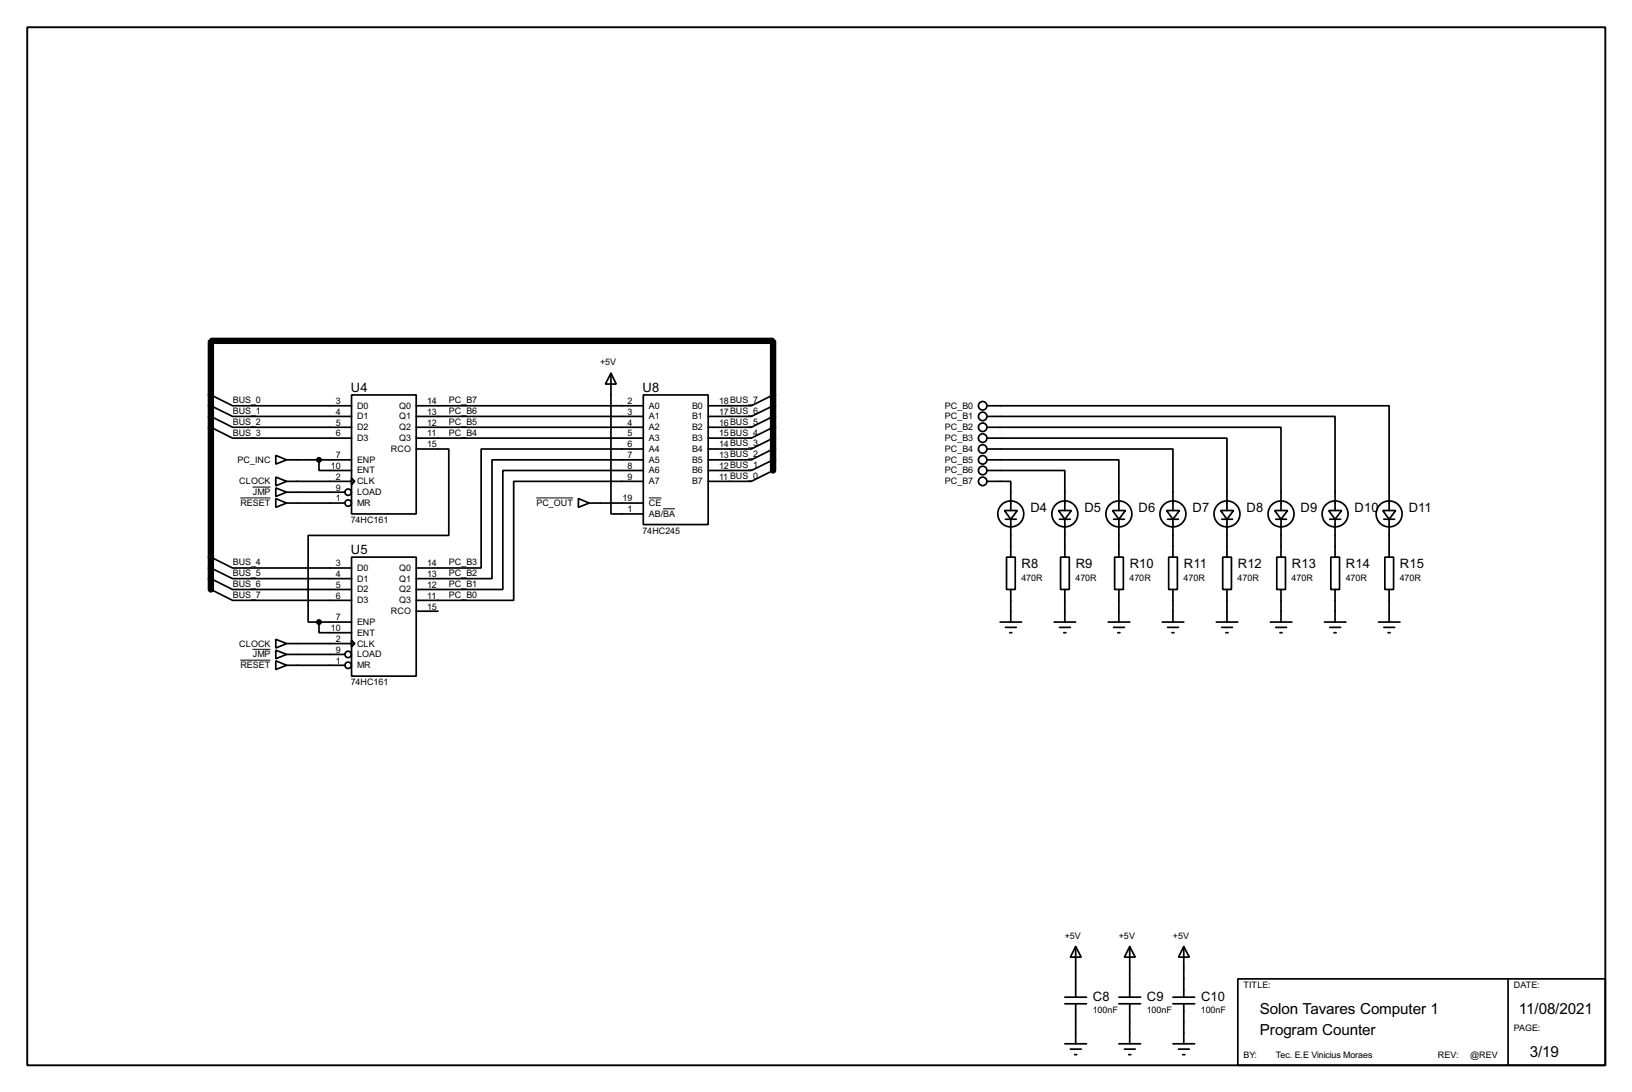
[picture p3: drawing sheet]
<svg xmlns="http://www.w3.org/2000/svg" width="383mm" height="256mm" viewBox="0 0 383 256" stroke-linecap="round" stroke-linejoin="round" font-family="sans-serif">
<path d="M6.4 6.4h370.8v243.8h-370.8z" fill="none" stroke="#000" stroke-width=".45"/>
<g fill="none" stroke="#000" stroke-width=".4">
<path d="M49.6 97.8l5.1 2.6h27.9M49.6 95.3l5.1 2.5h27.9M49.6 92.8l5.1 2.5h27.9M82.6 92.8h15.2v27.9h-15.2zM97.8 95.3h53.4M97.8 97.8h53.4M143.6 87.7l1.2 2.5h-2.5zM143.6 87.7v33h7.6M151.2 92.8h15.2v30.4h-15.2zM181.7 97.8l-5.1 2.6h-10.2M181.7 95.3l-5.1 2.5h-10.2M181.7 92.8l-5.1 2.5h-10.2"/>
<path d="M232 95.3h94.4v24.6M232 97.8h81.7v22.1M49.6 100.4l5.1 2.5h27.9M64.8 112.1l2.6 1-2.6 1zM64.8 114.6l2.6 1-2.6 1zM64.8 117.1l2.6 1.1-2.6 1zM64.8 107l2.6 1-2.6 1zM67.4 113.1h15.2M67.4 115.6h13.7M67.4 118.2h13.7M67.4 108h15.2M75 108v2.5h7.6"/>
<path d="M82.6 112.3l.8 .8-.8 .7zM97.8 105.5h7.7v20.3h-33.1v20.3h2.6M97.8 100.4h53.4M97.8 102.9h53.4M135.9 117.1l2.6 1.1-2.6 1zM138.5 118.2h12.7M151.2 105.5h-38.1v27.9h-15.3M151.2 108h-35.6v27.9h-17.8M151.2 110.5h-33v28h-20.4M151.2 113.1h-30.5v27.9h-22.9M181.7 110.5l-5.1 2.6h-10.2M181.7 108l-5.1 2.5h-10.2"/>
<path d="M181.7 105.5l-5.1 2.5h-10.2M181.7 102.9l-5.1 2.6h-10.2M181.7 100.4l-5.1 2.5h-10.2M232 100.4h69v19.5M232 102.9h56.3v17M232 105.5h43.6v14.4M232 110.5h18.2v9.4M232 108h30.9v11.9M232 113.1h5.5v6.8M236 119.9h3.1l-1.6 2.1zM248.7 119.9h3.1l-1.6 2.1zM261.4 119.9h3.1l-1.6 2.1z"/>
<path d="M274.1 119.9h3.1l-1.6 2.1zM286.8 119.9h3.1l-1.6 2.1zM299.5 119.9h3.1l-1.6 2.1zM312.2 119.9h3.1l-1.6 2.1zM324.9 119.9h3.1l-1.6 2.1zM49.6 138.5l5.1 2.5h27.9M49.6 135.9l5.1 2.6h27.9M49.6 133.4l5.1 2.5h27.9M49.6 130.9l5.1 2.5h27.9M82.6 130.9h15.2v27.9h-15.2zM236.3 122h2.5M236.5 130.9h2.1v7.6h-2.1z"/>
<path d="M237.5 122v8.9M237.5 138.5v7.6M249 122h2.5M249.2 130.9h2.1v7.6h-2.1zM250.2 122v8.9M250.2 138.5v7.6M261.7 122h2.5M261.9 130.9h2.1v7.6h-2.1zM262.9 122v8.9M262.9 138.5v7.6M274.4 122h2.5M274.6 130.9h2.1v7.6h-2.1z"/>
<path d="M275.6 122v8.9M275.6 138.5v7.6M287.1 122h2.5M287.3 130.9h2.1v7.6h-2.1zM288.3 122v8.9M288.3 138.5v7.6M299.8 122h2.5M300 130.9h2.1v7.6h-2.1zM301 122v8.9M301 138.5v7.6M312.5 122h2.5M312.7 130.9h2.1v7.6h-2.1z"/>
<path d="M313.7 122v8.9M313.7 138.5v7.6M325.2 122h2.5M325.4 130.9h2.1v7.6h-2.1zM326.4 122v8.9M326.4 138.5v7.6M64.8 150.2l2.6 1-2.6 1zM64.8 152.7l2.6 1-2.6 1zM64.8 155.2l2.6 1.1-2.6 1zM67.4 151.2h15.2M67.4 153.7h13.7M67.4 156.3h13.7"/>
<path d="M75 146.1v2.5h7.6M75 146.1h7.6M82.6 150.4l.8 .8-.8 .7zM97.8 143.6h5.1M235 146.1h5.1M236.3 147.4h2.5M237.3 148.6h.5M247.7 146.1h5.1M249 147.4h2.5M250 148.6h.5M260.4 146.1h5.1M261.7 147.4h2.5"/>
<path d="M262.7 148.6h.5M273.1 146.1h5.1M274.4 147.4h2.5M275.4 148.6h.5M285.8 146.1h5.1M287.1 147.4h2.5M288.1 148.6h.5M298.5 146.1h5.1M299.8 147.4h2.5M300.8 148.6h.5M311.2 146.1h5.1M312.5 147.4h2.5"/>
<path d="M313.5 148.6h.5M323.9 146.1h5.1M325.2 147.4h2.5M326.2 148.6h.5M250.2 235.8h5.1M250.2 234.2h5.1M252.8 222.3l1.3 2.5h-2.6zM252.8 222.3v11.9M252.8 235.8v9.4M262.9 235.8h5.1M262.9 234.2h5.1M265.5 222.3l1.3 2.5h-2.6z"/>
<path d="M265.5 222.3v11.9M265.5 235.8v9.4M275.6 235.8h5.1M275.6 234.2h5.1M278.2 222.3l1.3 2.5h-2.6zM278.2 222.3v11.9M278.2 235.8v9.4M290.9 229.9h86.3v20.3h-86.3zM354.4 229.9v20.3M250.2 245.2h5.1M251.5 246.4h2.6M252.5 247.7h.5"/>
<path d="M262.9 245.2h5.1M264.2 246.4h2.6M265.2 247.7h.5M275.6 245.2h5.1M276.9 246.4h2.6M277.9 247.7h.5"/>
<circle cx="230.9" cy="95.3" r="1"/>
<circle cx="230.9" cy="97.8" r="1"/>
<circle cx="81.8" cy="118.2" r=".75"/>
<circle cx="81.8" cy="115.6" r=".75"/>
<circle cx="230.9" cy="102.9" r="1"/>
<circle cx="230.9" cy="113.1" r="1"/>
<circle cx="230.9" cy="100.4" r="1"/>
<circle cx="230.9" cy="110.5" r="1"/>
<circle cx="230.9" cy="108" r="1"/>
<circle cx="230.9" cy="105.5" r="1"/>
<circle cx="237.5" cy="120.7" r="3.1"/>
<circle cx="250.2" cy="120.7" r="3.1"/>
<circle cx="262.9" cy="120.7" r="3.1"/>
<circle cx="275.6" cy="120.7" r="3.1"/>
<circle cx="288.3" cy="120.7" r="3.1"/>
<circle cx="301" cy="120.7" r="3.1"/>
<circle cx="313.7" cy="120.7" r="3.1"/>
<circle cx="326.4" cy="120.7" r="3.1"/>
<circle cx="81.8" cy="153.7" r=".75"/>
<circle cx="81.8" cy="156.3" r=".75"/>
</g>
<path d="M181.7 110.5v-30.4h-132.1v58.4" fill="none" stroke="#000" stroke-width="1.5"/>
<g fill="#000" stroke="#000" stroke-width=".4">
<circle cx="74.9" cy="108" r=".5"/>
<circle cx="74.9" cy="146.1" r=".5"/>
</g>
<path d="M56.5 117h7.1M59.4 114.4h4.2M126 117h8.7M152.5 117h2.9M155.8 119.5h2.8M56.5 155.1h7.1M59.4 152.5h4.2" fill="none" stroke="#000" stroke-width=".23"/>
<g font-size="4">
<text x="296" y="238.1">Solon Tavares Computer 1</text>
<text x="356.9" y="238.1">11/08/2021</text>
<text x="296" y="243.1">Program Counter</text>
<text x="359.5" y="248.2">3/19</text>
</g>
<g font-size="3.4">
<text x="82.5" y="92">U4</text>
<text x="151" y="92">U8</text>
<text x="242.1" y="120.2">D4</text>
<text x="254.8" y="120.2">D5</text>
<text x="267.5" y="120.2">D6</text>
<text x="280.2" y="120.2">D7</text>
<text x="292.9" y="120.2">D8</text>
<text x="305.6" y="120.2">D9</text>
<text x="318.3" y="120.2">D10</text>
<text x="331" y="120.2">D11</text>
<text x="82.5" y="130.1">U5</text>
<text x="240.1" y="133.4">R8</text>
<text x="252.8" y="133.4">R9</text>
<text x="265.5" y="133.4">R10</text>
<text x="278.2" y="133.4">R11</text>
<text x="290.9" y="133.4">R12</text>
<text x="303.6" y="133.4">R13</text>
<text x="316.3" y="133.4">R14</text>
<text x="329" y="133.4">R15</text>
<text x="256.8" y="235">C8</text>
<text x="269.5" y="235">C9</text>
<text x="282.2" y="235">C10</text>
</g>
<g font-size="2.4">
<text x="141" y="85.8">+5V</text>
<text x="54.7" y="94.7">BUS_0</text>
<text x="78.9" y="94.9">3</text>
<text x="100.4" y="94.9">14</text>
<text x="105.5" y="94.7">PC_B7</text>
<text x="147.5" y="94.9">2</text>
<text x="169" y="94.9">18BUS_7</text>
<text x="54.7" y="99.8">BUS_2</text>
<text x="54.7" y="97.2">BUS_1</text>
<text x="78.9" y="97.4">4</text>
<text x="78.9" y="100">5</text>
<text x="83.9" y="96">D0</text>
<text x="83.9" y="98.5">D1</text>
<text x="83.9" y="101.1">D2</text>
<text x="93.8" y="96">Q0</text>
<text x="93.8" y="98.5">Q1</text>
<text x="93.8" y="101.1">Q2</text>
<text x="100.4" y="97.4">13</text>
<text x="100.4" y="100">12</text>
<text x="105.5" y="97.2">PC_B6</text>
<text x="105.5" y="99.8">PC_B5</text>
<text x="147.5" y="97.4">3</text>
<text x="147.5" y="100">4</text>
<text x="152.5" y="96">A0</text>
<text x="152.5" y="98.5">A1</text>
<text x="152.5" y="101.1">A2</text>
<text x="162.6" y="96">B0</text>
<text x="162.6" y="98.5">B1</text>
<text x="162.6" y="101.1">B2</text>
<text x="169" y="97.4">17BUS_6</text>
<text x="169" y="100">16BUS_5</text>
<text x="222" y="96">PC_B0</text>
<text x="222" y="98.5">PC_B1</text>
<text x="222" y="101.1">PC_B2</text>
<text x="54.7" y="102.3">BUS_3</text>
<text x="78.9" y="102.5">6</text>
<text x="78.9" y="107.6">7</text>
<text x="83.9" y="103.6">D3</text>
<text x="91.8" y="106.2">RCO</text>
<text x="93.8" y="103.6">Q3</text>
<text x="100.4" y="102.5">11</text>
<text x="100.4" y="105.1">15</text>
<text x="105.5" y="102.3">PC_B4</text>
<text x="147.5" y="102.5">5</text>
<text x="147.5" y="105.1">6</text>
<text x="147.5" y="107.6">7</text>
<text x="152.5" y="103.6">A3</text>
<text x="152.5" y="106.2">A4</text>
<text x="162.6" y="103.6">B3</text>
<text x="162.6" y="106.2">B4</text>
<text x="169" y="102.5">15BUS_4</text>
<text x="169" y="105.1">14BUS_3</text>
<text x="169" y="107.6">13BUS_2</text>
<text x="222" y="103.6">PC_B3</text>
<text x="222" y="106.2">PC_B4</text>
<text x="55.8" y="108.7">PC_INC</text>
<text x="56.2" y="113.8">CLOCK</text>
<text x="77.8" y="110.1">10</text>
<text x="78.9" y="112.7">2</text>
<text x="83.9" y="108.7">ENP</text>
<text x="83.9" y="111.2">ENT</text>
<text x="83.9" y="113.8">CLK</text>
<text x="147.5" y="110.1">8</text>
<text x="147.5" y="112.7">9</text>
<text x="152.5" y="108.7">A5</text>
<text x="152.5" y="111.2">A6</text>
<text x="152.5" y="113.8">A7</text>
<text x="162.6" y="108.7">B5</text>
<text x="162.6" y="111.2">B6</text>
<text x="162.6" y="113.8">B7</text>
<text x="169" y="110.1">12BUS_1</text>
<text x="169" y="112.7">11 BUS_0</text>
<text x="222" y="111.2">PC_B6</text>
<text x="222" y="108.7">PC_B5</text>
<text x="222" y="113.8">PC_B7</text>
<text x="56.5" y="118.9">RESET</text>
<text x="59.4" y="116.3">JMP</text>
<text x="78.9" y="115.2">9</text>
<text x="78.9" y="117.8">1</text>
<text x="83.9" y="116.3">LOAD</text>
<text x="83.9" y="118.9">MR</text>
<text x="126" y="118.9">PC_OUT</text>
<text x="146.3" y="117.8">19</text>
<text x="152.5" y="118.9">CE</text>
<text x="82.4" y="122.8">74HC161</text>
<text x="147.5" y="120.3">1</text>
<text x="151" y="125.3">74HC245</text>
<text x="152.5" y="121.4">AB/BA</text>
<text x="54.7" y="137.9">BUS_6</text>
<text x="54.7" y="135.3">BUS_5</text>
<text x="54.7" y="132.8">BUS_4</text>
<text x="78.9" y="133">3</text>
<text x="78.9" y="135.5">4</text>
<text x="83.9" y="134.1">D0</text>
<text x="83.9" y="136.6">D1</text>
<text x="93.8" y="134.1">Q0</text>
<text x="93.8" y="136.6">Q1</text>
<text x="100.4" y="133">14</text>
<text x="100.4" y="135.5">13</text>
<text x="105.5" y="132.8">PC_B3</text>
<text x="105.5" y="135.3">PC_B2</text>
<text x="105.5" y="137.9">PC_B1</text>
<text x="240" y="136.4">470R</text>
<text x="252.7" y="136.4">470R</text>
<text x="265.4" y="136.4">470R</text>
<text x="278.1" y="136.4">470R</text>
<text x="290.8" y="136.4">470R</text>
<text x="303.5" y="136.4">470R</text>
<text x="316.2" y="136.4">470R</text>
<text x="328.9" y="136.4">470R</text>
<text x="54.7" y="140.4">BUS_7</text>
<text x="78.9" y="138.1">5</text>
<text x="78.9" y="140.6">6</text>
<text x="83.9" y="139.2">D2</text>
<text x="83.9" y="141.7">D3</text>
<text x="93.8" y="139.2">Q2</text>
<text x="93.8" y="141.7">Q3</text>
<text x="100.4" y="138.1">12</text>
<text x="100.4" y="140.6">11</text>
<text x="100.4" y="143.2">15</text>
<text x="105.5" y="140.4">PC_B0</text>
<text x="77.8" y="148.2">10</text>
<text x="78.9" y="145.7">7</text>
<text x="83.9" y="146.8">ENP</text>
<text x="83.9" y="149.3">ENT</text>
<text x="91.8" y="144.3">RCO</text>
<text x="56.2" y="151.9">CLOCK</text>
<text x="59.4" y="154.4">JMP</text>
<text x="78.9" y="150.8">2</text>
<text x="78.9" y="153.3">9</text>
<text x="78.9" y="155.9">1</text>
<text x="83.9" y="151.9">CLK</text>
<text x="83.9" y="154.4">LOAD</text>
<text x="56.5" y="157">RESET</text>
<text x="82.4" y="160.9">74HC161</text>
<text x="83.9" y="157">MR</text>
<text x="250.2" y="220.5">+5V</text>
<text x="262.9" y="220.5">+5V</text>
<text x="275.6" y="220.5">+5V</text>
<text x="292.2" y="232.1">TITLE:</text>
<text x="355.7" y="232.1">DATE:</text>
<text x="256.8" y="238">100nF</text>
<text x="269.5" y="238">100nF</text>
<text x="282.2" y="238">100nF</text>
<text x="355.7" y="242.2">PAGE:</text>
<text x="292.2" y="248.6">BY:</text>
<text x="299.8" y="248.6">Tec. E.E Vinicius Moraes</text>
<text x="337.9" y="248.6">REV:</text>
<text x="345.5" y="248.6">@REV</text>
</g>
</svg>
